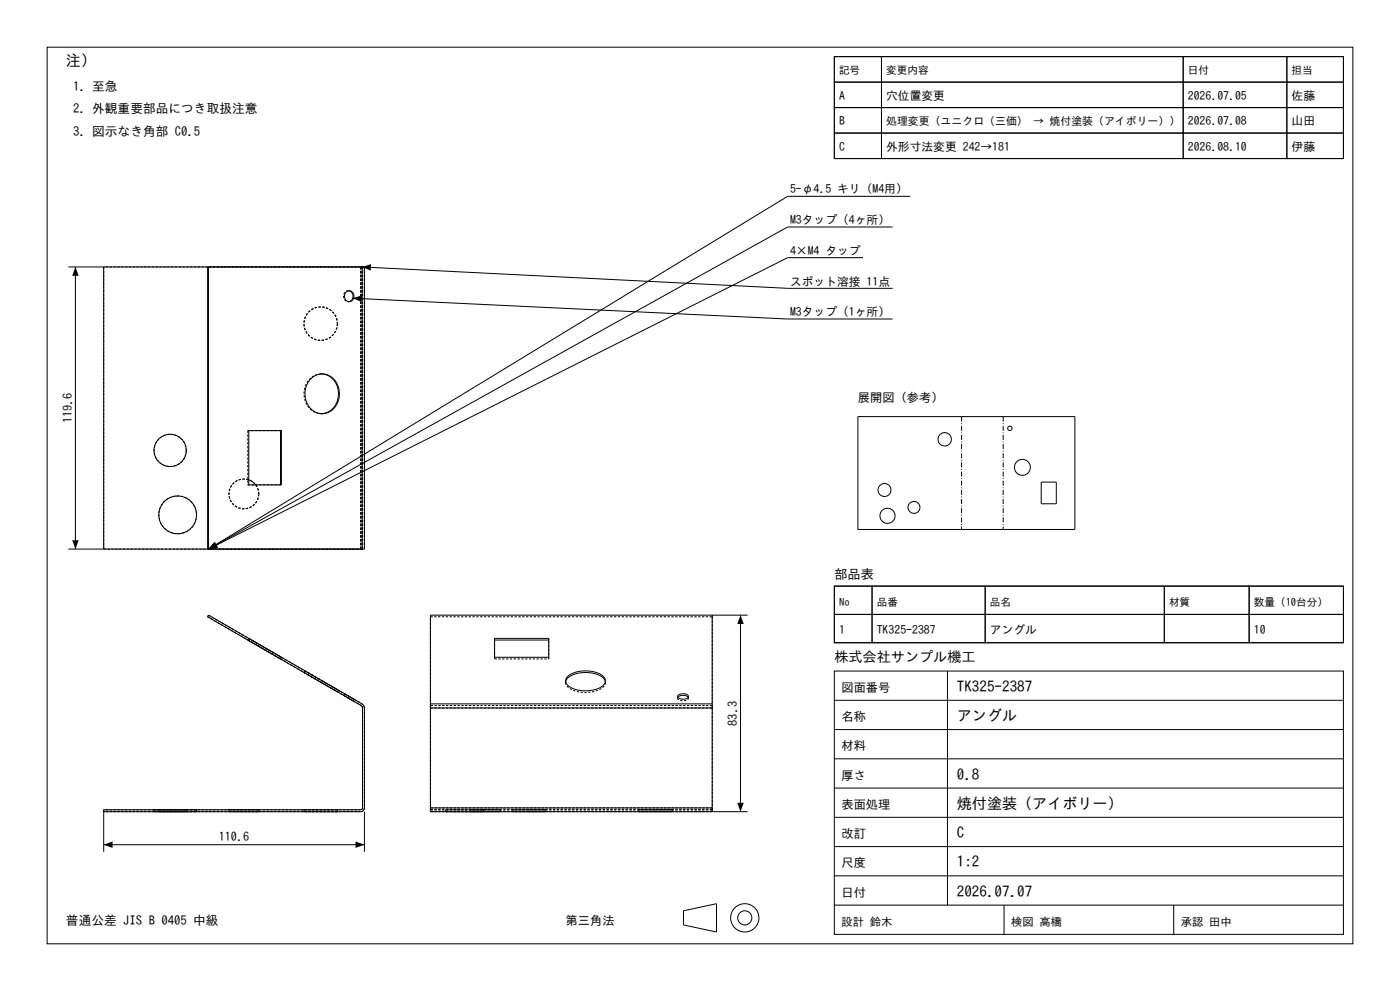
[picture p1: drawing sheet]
<svg xmlns="http://www.w3.org/2000/svg" width="420mm" height="297mm" viewBox="0 0 420 297" stroke-linecap="round" stroke-linejoin="round" font-family="sans-serif">
<g fill="none" stroke="#000" stroke-width=".3">
<path d="M14.1 14.1h391.8v268.8h-391.8zM250.3 17h14.1v7.6h-14.1zM250.3 17h152.7v30.5h-152.7zM264.4 17h90.5v7.6h-90.5zM354.9 17h31.2v7.6h-31.2zM386.1 17h16.9v7.6h-16.9zM250.3 24.6h14.1v7.6h-14.1zM250.3 32.2h14.1v7.7h-14.1zM250.3 39.9h14.1v7.6h-14.1zM264.4 24.6h90.5v7.6h-90.5zM264.4 32.2h90.5v7.7h-90.5zM264.4 39.9h90.5v7.6h-90.5z"/>
<path d="M354.9 24.6h31.2v7.6h-31.2zM354.9 32.2h31.2v7.7h-31.2zM354.9 39.9h31.2v7.6h-31.2zM386.1 24.6h16.9v7.6h-16.9zM386.1 32.2h16.9v7.7h-16.9zM386.1 39.9h16.9v7.6h-16.9zM273.1 58.8h-36.8l-173.7 105.8M258.9 77.2h-22.6l-173.7 87.4M267.8 68h-31.5l-173.7 96.6M20.5 80h88.1M22.6 80v84.6M31.1 80v84.6"/>
<path d="M62.3 80v84.6M62.6 80v84.6M103.8 87.6a1.59 1.59 0 0 1 2.3 .4 1.59 1.59 0 0 1-.8 2.3 1.6 1.6 0 0 1-1.8-.7 1.6 1.6 0 0 1 .3-2zM104.6 87.1a1.7 1.7 0 0 1 1.3 1.7 1.7 1.7 0 0 1-1.3 1.6M105.8 89.4l130.5 6.2h31.5M108.6 80h.7v84.6h-.7M108.6 80v84.6M108.6 80l127.7 6.4h31.5M93 113.8a4.9 4.9 0 0 1 8.4 1.9 5.9 5.9 0 0 1-4.7 8.3 6 6 0 0 1-4.3-9.3zM96.5 112a6 6 0 0 1 4.2 9.3 5.1 5.1 0 0 1-4.2 2.7M74.6 129.1h9.8v16.2h-9.8zM84.1 129.1v16.2"/>
<path d="M257.4 124.9h65.1v33.8h-65.1zM74.6 143.8l.8 .4 1.3 1.1M312.4 144.5h4.5v6.5h-4.5zM20.5 164.6h88.1M250.3 175.7h11.3v8.4h-11.3zM250.3 175.7h152.7v16.9h-152.7zM261.6 175.7h34v8.4h-34zM295.6 175.7h53.7v8.4h-53.7zM349.3 175.7h25.4v8.4h-25.4zM374.7 175.7h28.3v8.4h-28.3zM148.4 191.3h16.2v5.7h-16.2zM148.4 191.8h16.2"/>
<path d="M213.7 184.4v26.6M222.2 184.4v58.9M224.3 184.4h-95.2v26.6M250.3 184.1h11.3v8.5h-11.3zM261.6 184.1h34v8.5h-34zM295.6 184.1h53.7v8.5h-53.7zM349.3 184.1h25.4v8.5h-25.4zM374.7 184.1h28.3v8.5h-28.3zM129.1 211v1.2M129.1 212.2v29.9M129.1 212.2h84.6M129.1 211h84.6"/>
<path d="M169.7 204.3a4.3 4.3 0 0 1 3.8-2.5 9.2 9.2 0 0 1 7.5 1.4l.6 1.1M170.1 202.9a9.2 9.2 0 0 1 11.1 0 2.07 2.07 0 0 1-1.3 3.3 9.5 9.5 0 0 1-9.8-1 1.67 1.67 0 0 1 0-2.3zM203.3 209a2.44 2.44 0 0 1 3.2 0M203.4 208.4a2.26 2.26 0 0 1 3.2 .3 2.07 2.07 0 0 1-3.4 0zM213.7 211v1.2M213.7 212.2v29.9M250.3 201.1h152.7v78.9h-152.7zM250.3 218.6h152.7M250.3 209.9h152.7M284.2 201.1v70.2M250.3 236.2h152.7M250.3 227.4h152.7"/>
<path d="M31.1 243.3h77.1a1.13 1.13 0 0 0 1.1-1.2v-29.9l-.3-.9-46.4-26.9-.3 .4 46.3 27 .1 30.6-.5 .3h-77.1v12.6M31.1 253.2h78.2M109.3 243.3v12M129.1 242.1v1.2h95.2M129.1 242.1h84.6M213.7 242.1v1.2M250.3 253.7h152.7M250.3 245h152.7M205.1 273l9.8-2.2v8.5l-9.8-2.1zM250.3 271.3h152.7M250.3 262.5h152.7M301.2 271.3v8.7"/>
<path d="M352.1 271.3v8.7"/>
<circle cx="51" cy="135" r="4.9"/>
<circle cx="283.4" cy="131.7" r="2.01"/>
<circle cx="303" cy="128.4" r=".66"/>
<circle cx="53.3" cy="154.3" r="5.7"/>
<circle cx="265.3" cy="146.9" r="1.94"/>
<circle cx="266.2" cy="154.6" r="2.27"/>
<circle cx="274.2" cy="152.1" r="1.79"/>
<circle cx="306.7" cy="140.1" r="2.39"/>
<circle cx="223.4" cy="275.1" r="4.2"/>
<circle cx="223.4" cy="275.1" r="2.12"/>
</g>
<g fill="none" stroke="#000" stroke-width=".3" stroke-dasharray=".7 .4" stroke-linecap="butt">
<path d="M31.1 80v84.6M62.3 80h46M101.2 97a5 5 0 0 1-7.2 4.5 5 5 0 0 1-.9-8.4 5 5 0 0 1 8 2.7l.1 1.2M104.5 90.4h.1M104.5 87.1a1.68 1.68 0 0 0-1.5 1.7 1.68 1.68 0 0 0 1.5 1.6M104.5 87.1h.3M104.6 87.1h-.1M104.8 90.4h-.3M108.2 80h-77.1M108.2 80h-45.9M108.2 80h1.1M108.3 80h.5"/>
<path d="M108.3 80v84.6M108.8 80h-.6M108.8 80v84.6M109.3 80v84.6M96.4 112a6 6 0 0 0-4.3 9.3 5.1 5.1 0 0 0 4.3 2.7M96.4 112h.3M96.5 112h-.1M55.9 135a4.9 4.9 0 0 1-6.9 4.4 4.9 4.9 0 0 1-1-8.2 4.9 4.9 0 0 1 7.8 2.7l.1 1.1M74.3 129.1v16.2M74.6 129.1h-.3M84.1 129.1h-9.8M84.4 129.1h-.3"/>
<path d="M96.4 124h.1M96.7 124h-.3M59 154.3a5.7 5.7 0 0 1-8.2 5.1 5.7 5.7 0 0 1-1-9.5 5.7 5.7 0 0 1 9 3.2l.2 1.2M74.3 145.3h9.8M74.6 145.3h-.3M76.7 145.3l.8 1.8 .1 .9M77.6 148a4.5 4.5 0 0 1-6.3 4.1 4.5 4.5 0 0 1-1-7.5 4.5 4.5 0 0 1 7.2 2.3l.1 1.1M77.6 148a4.5 4.5 0 0 1-4.9 4.5 4.5 4.5 0 0 1-3.9-5.5 4.5 4.5 0 0 1 5.8-3.2M84.4 145.3h-.3M31.1 164.6h77.1M62.3 164.6h45.9M108.2 164.6h1.1"/>
<path d="M108.2 164.6v-84.6M108.3 164.6h.5M108.3 164.6h-46M108.8 164.6h-.6M108.8 164.6v-84.6M62.3 184.8l46 26.6M62.6 184.4l46 26.6M62.6 184.4l-.3 .4M74.3 191.8l9.8 5.7M74.6 191.3l9.8 5.7M74.6 191.3l-.3 .5M84.1 197.5l-9.8-5.7"/>
<path d="M84.4 197l-9.8-5.7M84.4 197l-.3 .5M129.1 184.4v.4M129.1 184.8h84.6M148.4 191.8v5.7M148.4 197.5h16.2M148.4 191.3v.5M148.4 197v.5M164.6 197.5v-5.7M164.6 191.3v.5M164.6 197v.5M213.7 184.4v.4"/>
<path d="M213.7 184.8v26.6M91.2 201.5l5.2 3M91.2 201.5l.3-.4M91.5 201.1l5.2 2.9M96.4 204.5l5.2 3M96.7 204l5.1 3M101.6 207.5l-10.4-6M101.6 207.5l.2-.5M101.8 207l-10.3-5.9M103 208.4l1.5 .8M103 208.4l.3-.5M103.3 207.9l1.5 .8"/>
<path d="M104.5 209.2l1.4 .8M104.8 208.7l1.4 .9M105.9 210l-2.9-1.6M105.9 210l.3-.4M106.2 209.6l-2.9-1.7M108.3 211.4l.5 .8M108.8 212.2v29.9M109.3 212.2v29.9M109.3 212.2l-.3-.9-.4-.3M129.1 211.4v.8M129.1 211.4v-26.6M129.1 212.2h84.6"/>
<path d="M169.7 204.5a3.9 3.9 0 0 0 3.7 2.8 8.9 8.9 0 0 0 7.8-1.6l.4-1.2M169.7 204v.5M169.7 204.3v.2M181.6 204.5v-.2M181.6 204.5v-.5M203.2 209.2a2.07 2.07 0 0 0 3.4 0M203.2 208.7v.5M203.3 209l-.1 .2M206.6 209.2l-.1-.2M206.6 209.2v-.5M213.7 211.4v.8M213.7 212.2v29.9"/>
<path d="M213.7 211.4h-84.6M31.1 243.3v-.6M46.2 243.3h9.7M46.2 242.7h9.7M46.2 242.7v.6M47.6 243.3h11.4M47.6 242.7h11.4M47.6 242.7v.6M55.9 243.3h-9.7M55.9 242.7h-9.7M55.9 243.3v-.6M59 243.3h-11.4"/>
<path d="M59 242.7h-11.4M59 243.3v-.6M68.7 243.3h8.9M68.7 242.7h8.9M68.7 242.7v.6M77.6 243.3h-8.9M77.6 242.7h-8.9M77.6 243.3v-.6M91.2 243.3h10M91.2 242.7h10M91.2 242.7v.6M101.2 243.3h-10"/>
<path d="M101.2 242.7h-10M101.2 243.3v-.6M108.2 243.3h-77.1M108.2 242.7h-77.1M108.2 243.3a1.13 1.13 0 0 0 1.1-1.2M108.8 242.1l-.6 .6M129.1 243.3v-.6M129.1 242.1v.6M129.1 242.1v-29.9M129.1 242.7h84.6M133.7 243.3h11.4M133.7 242.7h11.4"/>
<path d="M133.7 242.7v.6M139.4 243.3h-5.7M139.4 242.7h-5.7M141.2 243.3h8.9M141.2 242.7h8.9M141.2 242.7v.6M145.1 243.3h-5.7M145.1 242.7h-5.7M145.1 242.7v.6M145.7 243.3h-4.5M145.7 242.7h-4.5M150.1 243.3h-4.4"/>
<path d="M150.1 242.7h-4.4M150.1 242.7v.6M153.8 243.3h9.7M153.8 242.7h9.7M153.8 242.7v.6M158.7 243.3h-4.9M158.7 242.7h-4.9M163.5 243.3h-4.8M163.5 242.7h-4.8M163.5 242.7v.6M191.7 243.3h10M191.7 242.7h10"/>
<path d="M191.7 242.7v.6M196.7 243.3h-5M196.7 242.7h-5M201.7 243.3h-5M201.7 242.7h-5M201.7 242.7v.6M213.7 243.3v-.6M213.7 243.3h-84.6M213.7 242.7h-84.6M213.7 242.1v.6M213.7 242.1h-84.6"/>
</g>
<path d="M22.6 80l1 2.7h-1.9zM105.8 89.4l2.7-.9-.1 2zM108.6 80l2.7-.8-.1 1.9zM21.7 161.9h1.9l-1 2.7zM64.3 162.4l1 1.6-2.7 .6zM64.4 162.4l1 1.7-2.8 .5zM64.5 162.5l.9 1.7-2.8 .4zM222.2 184.4l.9 2.6h-1.9zM31.1 253.2l2.7-1v1.9zM106.7 252.2l2.6 1-2.6 .9zM221.2 240.6h1.9l-.9 2.7z" fill="#000"/>
<path d="M288.5 124.9v33.8M301 124.9v33.8" fill="none" stroke="#000" stroke-width=".3" stroke-dasharray="1.5 .5 .2 .5" stroke-linecap="butt"/>
<g font-size="4.5">
<text x="19.8" y="19.8">注）</text>
<text x="287.1" y="207.3">TK325-2387</text>
<text x="287.1" y="216.1">アングル</text>
<text x="287.1" y="233.6">0.8</text>
<text x="287.1" y="242.4">焼付塗装（アイボリー）</text>
<text x="287.1" y="251.2">C</text>
<text x="287.1" y="259.9">1:2</text>
<text x="287.1" y="268.7">2026.07.07</text>
</g>
<text font-size="4.2" x="250.3" y="198.3">株式会社サンプル機工</text>
<text font-size="4" x="250.3" y="173.5">部品表</text>
<g font-size="3.8">
<text x="21.9" y="27.2">1. 至急</text>
<text x="21.9" y="33.9">2. 外観重要部品につき取扱注意</text>
<text x="21.9" y="40.7">3. 図示なき角部 C0.5</text>
<text x="19.8" y="277.2">普通公差 JIS B 0405 中級</text>
</g>
<g font-size="3.7">
<text x="257.4" y="120.6">展開図（参考）</text>
<text x="21.6" y="126.9" transform="rotate(-90 21.6 126.9)">119.6</text>
<text x="252.4" y="207.3">図面番号</text>
<text x="221.2" y="217.5" transform="rotate(-90 221.2 217.5)">83.3</text>
<text x="252.4" y="216.1">名称</text>
<text x="252.4" y="224.9">材料</text>
<text x="252.4" y="233.6">厚さ</text>
<text x="252.4" y="242.4">表面処理</text>
<text x="252.4" y="251.2">改訂</text>
<text x="65.6" y="252.2">110.6</text>
<text x="252.4" y="259.9">尺度</text>
<text x="252.4" y="268.7">日付</text>
<text x="169.7" y="277.2">第三角法</text>
</g>
<g font-size="3.5">
<text x="251.7" y="30">A</text>
<text x="265.9" y="30">穴位置変更</text>
<text x="356.4" y="30">2026.07.05</text>
<text x="387.5" y="30">佐藤</text>
<text x="251.7" y="37.6">B</text>
<text x="356.4" y="37.6">2026.07.08</text>
<text x="387.5" y="37.6">山田</text>
<text x="251.7" y="45.2">C</text>
<text x="265.9" y="45.2">外形寸法変更 242→181</text>
<text x="356.4" y="45.2">2026.08.10</text>
<text x="387.5" y="45.2">伊藤</text>
<text x="237" y="58">5-φ4.5 キリ（M4用）</text>
<text x="237" y="67.2">M3タップ（4ヶ所）</text>
<text x="237" y="76.4">4×M4 タップ</text>
<text x="237" y="85.6">スポット溶接 11点</text>
<text x="237" y="94.8">M3タップ（1ヶ所）</text>
<text x="251.7" y="190.1">1</text>
<text x="263" y="190.1">TK325-2387</text>
<text x="297" y="190.1">アングル</text>
<text x="376.2" y="190.1">10</text>
</g>
<g font-size="3.4">
<text x="252.4" y="277.5">設計 鈴木</text>
<text x="303.3" y="277.5">検図 高橋</text>
<text x="354.2" y="277.5">承認 田中</text>
</g>
<text font-size="3.3" x="265.9" y="37.6">処理変更（ユニクロ（三価） → 焼付塗装（アイボリー））</text>
<g font-size="3.2">
<text x="251.7" y="22.3">記号</text>
<text x="265.9" y="22.3">変更内容</text>
<text x="356.4" y="22.3">日付</text>
<text x="387.5" y="22.3">担当</text>
<text x="251.7" y="181.6">No</text>
<text x="263" y="181.6">品番</text>
<text x="297" y="181.6">品名</text>
<text x="350.7" y="181.6">材質</text>
<text x="376.2" y="181.6">数量（10台分）</text>
</g>
</svg>
